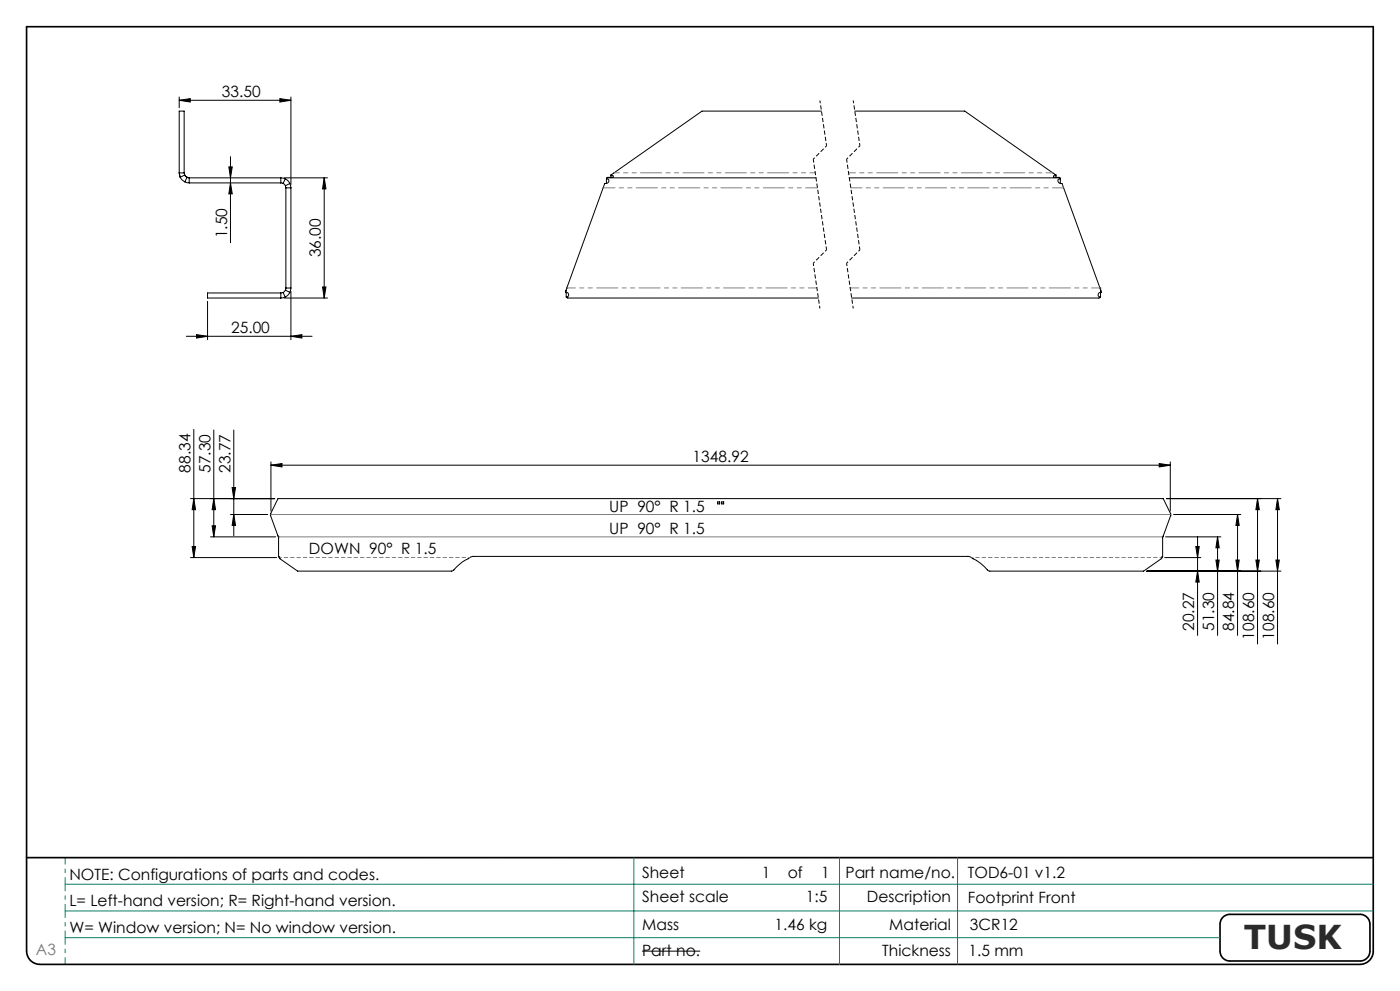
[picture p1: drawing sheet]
<svg xmlns="http://www.w3.org/2000/svg" width="420mm" height="297mm" viewBox="0 0 420 297" stroke-linecap="round" stroke-linejoin="round" font-family="sans-serif">
<g fill="none" stroke="#000" stroke-width=".3">
<path d="M53.8 30.1l3.3-.5v1zM53.8 29.1v3.2M53.8 30.1h33.5M84 29.6l3.3 .5-3.3 .5zM87.3 29.1v26.2M246.4 33.3h-35.8l-27.3 19.2M256.4 33.3h33l27.4 19.2M53.8 51.8l.2 1.2M53.8 51.8h1.4M53.8 51.8l.2 1.3M53.8 51.8v-18.5h1.4v18.5M54 53.1l.6 .8 .9 .6"/>
<path d="M55.2 51.8l.2 .7M55.4 52.5l.7 .7M55.4 52.5l-1.4 .6M55.5 54.5l1.3 .3M55.6 52.7l.8 .6M56.1 53.2l.7 .1M56.1 53.2l-.6 1.3M56.8 54.8h27.4M56.8 53.3v1.5M56.8 53.3h27.4M68.7 50h1l-.6 3.3zM69.1 47v25.7"/>
<path d="M69.1 54.8l.6 3.3h-1zM84.2 54.8l.7 .2M84.2 53.3l1.4 .3M84.2 53.3v1.5M84.9 55l.7 .7M85.3 53.3h12.9M85.6 53.6l.8 .6 .6 .8M85.6 53.6l-.7 1.4M85.6 55.7l.2 .6M85.8 56.3h1.5M85.8 56.3v30M87 55l.3 1.3"/>
<path d="M87 55l-1.4 .7M87.3 56.3v30M97.3 53.3v36M97.3 53.3l.5 3.3h-1zM181.9 55h-.5l-.2 .6-11.2 30.7M181.9 53.6a.7 .7 0 0 1 .9 .7 .7 .7 0 0 1-.9 .7M181.9 53.6v1.4M183.3 52.5l.5 .1 .1 .4-1.7 .2M183.3 52.5v.6M244.8 53.3h-62.8l-.1 .3M254.8 53.3h63.2l.1 .3M316.8 52.5l-.6 .1-.1 .4 1.7 .2"/>
<path d="M316.8 52.5v.6M318.1 53.6a.64 .64 0 0 0-.8 .5 .64 .64 0 0 0 .5 .8l.3 .1M318.1 55h.5l.2 .6 11.2 30.7M318.1 53.6v1.4M62.3 90.3v11.5M84.2 87.8v1.5M84.2 87.8h-21.9v1.5h21.9M84.9 87.7l.7 1.3M84.9 87.7l-.7 .1M85.3 89.3h12.9M85.6 89l-1.4 .3M85.6 87l-.7 .7"/>
<path d="M85.6 87l1.4 .6M85.8 86.3l-.2 .7M85.8 86.3h1.5M87 87.6l-.6 .8-.8 .6M87.3 87.3v14.5M87.3 86.3l-.3 1.3M96.8 86h1l-.5 3.3zM169.7 87.6a.7 .7 0 0 1 .9 .6 .7 .7 0 0 1-.7 .8M169.7 87v.6M169.9 89l.5 .3h75.1M169.9 87.7v1.3M170 86.3l-.3 1.3"/>
<path d="M170 86.3h.1M330 86.3l.3 1.3M330 86.3h.1M330.2 89l-.5 .3h-74.2M330.2 87.7v1.3M330.3 87.6a.7 .7 0 0 0-.8 .6 .7 .7 0 0 0 .7 .8M330.3 87v.6M55.9 100.8h37.7M58.9 100.3l3.4 .5-3.4 .5zM87.3 100.8l3.3-.5v1zM58.1 128.7v38.4M64.1 128.9v32"/>
<path d="M70.1 128.9v31.6M81.3 139.4l3.3-.5v1zM81.3 138.4v14.8M81.3 139.4h269.8M347.8 138.9l3.3 .5-3.3 .5zM351.1 138.4v14.8M57.2 149.4h25.2M58.1 149.4l.6 3.3h-1.1zM63.6 157.6h1.1l-.6 3.3zM64.1 149.4l.6 3.3h-1.1zM69.1 154.2h11.2M69.6 146.1h1.1l-.6 3.3z"/>
<path d="M70.1 154.2l.6 3.3h-1.1zM83.4 149.4h265.6l2.2 4.6-2.3 6.8h-.2l.1 6.1-.4 .1 .1 .2-.1 .3-5.3 3.7h-46.1l-.6-.2a15.2 15.2 0 0 0-5-3.9l-.8-.3h-148.9l-.6 .2a20.3 20.3 0 0 0-5.4 4.1l-46.4 .1-5.3-3.7-.2-.3 .2-.2-.4-.1-.1-5.9 .2-.1-.3-.1-2.3-6.5zM215.3 150.4h.6v.6h-.6zM216.5 150.4h.6v.6h-.6zM350 149.4h34.3M351.2 154.3h.1M352.1 154.2h20.2M371.3 154.2l.5 3.3h-1zM371.3 154.2v36.2M377.3 149.4l.5 3.3h-1zM377.3 149.4v43.6M383.3 149.4l.5 3.3h-1z"/>
<path d="M383.3 149.4v43.6M57.2 167.1h25.8M57.6 163.8h1.1l-.6 3.3zM63.1 160.9h19.6M344.1 171.2h40.2M349.4 167.1h10.9M349.7 160.9h16.6M358.7 163.8h1.1l-.5 3.3zM359.3 171.2l.5 3.2h-1.1zM359.3 160.8v29.6M364.8 167.8h1l-.5 3.4zM365.3 160.9l.5 3.3h-1z"/>
<path d="M365.3 160.9v29.5M370.8 167.8h1l-.5 3.4zM376.8 167.8h1l-.5 3.4zM382.8 167.8h1l-.5 3.4zM192.6 285.1h17.5"/>
</g>
<path d="M170 86.3h75.1M255.1 86.3h74.9" fill="none" stroke="#808080" stroke-width=".3" stroke-dasharray="6.3 1.3 1.3 1.3 1.3 1.3" stroke-dashoffset="3.8"/>
<path d="M319.1 56.3h-63.9" fill="none" stroke="#808080" stroke-width=".3" stroke-dasharray="6.3 1.3 1.3 1.3 1.3 1.3" stroke-dashoffset="3"/>
<path d="M254.6 51.8h61.3" fill="none" stroke="#808080" stroke-width=".3" stroke-dasharray="6.3 1.3 1.3 1.3 1.3 1.3" stroke-dashoffset="4.3"/>
<path d="M245.2 56.3h-64.2" fill="none" stroke="#808080" stroke-width=".3" stroke-dasharray="6.3 1.3 1.3 1.3 1.3 1.3" stroke-dashoffset="2.8"/>
<path d="M184.2 51.8h60.4" fill="none" stroke="#808080" stroke-width=".3" stroke-dasharray="6.3 1.3 1.3 1.3 1.3 1.3" stroke-dashoffset="4.7"/>
<path d="M8 8h404v277a4 4 0 0 1-4 4h-396a4 4 0 0 1-4-4zM8 257h404M366.8 275l.5-.5 1.5-.5h39.2a3 3 0 0 1 3 3v8a3 3 0 0 1-3 3h-39a2.95 2.95 0 0 1-3-3v-8.2l.3-1z" fill="none" stroke="#000" stroke-width=".5"/>
<path d="M246 30.1l2 13.6M256 30.1l2 13.6M244 78.9l2 13.6M254 78.9l2 13.6" fill="none" stroke="#000" stroke-width=".3" stroke-dasharray="1.3 .6" stroke-dashoffset=".4" stroke-linecap="butt"/>
<path d="M248 43.7l-4 4M258 43.7l-4 4M248 74.9l-4 4M258 74.9l-4 4" fill="none" stroke="#000" stroke-width=".3" stroke-dasharray="1.3 .6" stroke-dashoffset=".7" stroke-linecap="butt"/>
<path d="M244 47.7l4 27.2M254 47.7l4 27.2" fill="none" stroke="#000" stroke-width=".3" stroke-dasharray="1.3 .6" stroke-dashoffset=".2" stroke-linecap="butt"/>
<path d="M19.5 273v-8M19.5 265v-8M19.5 281v-8M19.5 281v8" fill="none" stroke="#0a7d64" stroke-width=".3" stroke-dasharray="15.2 1.3 1.3 1.3" stroke-dashoffset="13.1" stroke-linecap="butt"/>
<path d="M19.5 257h392.5" fill="none" stroke="#0a7d64" stroke-width=".3" stroke-dasharray="15.2 1.3 1.3 1.3" stroke-dashoffset="1.9" stroke-linecap="butt"/>
<path d="M84 167.1h57M291.4 167.1h57" fill="none" stroke="#808080" stroke-width=".3" stroke-dasharray="1.3 .6" stroke-dashoffset=".7" stroke-linecap="butt"/>
<path d="M190.1 257v32M251.8 257v32M287.3 257v32M19.5 273h392.5M19.5 265h392.5M19.5 281h346.5" fill="none" stroke="#0a7d64" stroke-width=".3"/>
<path d="M81.3 154.2h269.8M83.7 160.9h265" fill="none" stroke="#808080" stroke-width=".3"/>
<g fill="#000">
<path d="M84 29.6l3.3 .5-3.3 .5zM53.8 30.1l3.3-.5v1zM87.3 100.8l3.3-.5v1zM58.9 100.3l3.4 .5-3.4 .5z"/>
<path d="M97.3 53.3l.5 3.3h-1zM96.8 86h1l-.5 3.3zM68.7 50h1l-.6 3.3zM69.1 54.8l.6 3.3h-1z"/>
<path d="M81.3 139.4l3.3-.5v1zM347.8 138.9l3.3 .5-3.3 .5z"/>
<path d="M69.6 146.1h1.1l-.6 3.3zM70.1 154.2l.6 3.3h-1.1zM64.1 149.4l.6 3.3h-1.1zM63.6 157.6h1.1l-.6 3.3zM58.1 149.4l.6 3.3h-1.1zM57.6 163.8h1.1l-.6 3.3z"/>
<path d="M359.3 171.2l.5 3.2h-1.1zM358.7 163.8h1.1l-.5 3.3zM364.8 167.8h1l-.5 3.4zM365.3 160.9l.5 3.3h-1zM370.8 167.8h1l-.5 3.4zM371.3 154.2l.5 3.3h-1zM376.8 167.8h1l-.5 3.4zM377.3 149.4l.5 3.3h-1zM382.8 167.8h1l-.5 3.4zM383.3 149.4l.5 3.3h-1z"/>
</g>
<text font-size="9.9" fill="#2a2a2a" x="373.1" y="284.4">TUSK</text>
<g font-size="4.7">
<text x="66.6" y="29">33.50</text>
<text x="68.2" y="71.4" transform="rotate(-90 68.2 71.4)">1.50</text>
<text x="96.3" y="77.1" transform="rotate(-90 96.3 77.1)">36.00</text>
<text x="69.3" y="99.8">25.00</text>
<text x="57.1" y="141.6" transform="rotate(-90 57.1 141.6)">88.34</text>
<text x="63.1" y="141.8" transform="rotate(-90 63.1 141.8)">57.30</text>
<text x="69.2" y="141.8" transform="rotate(-90 69.2 141.8)">23.77</text>
<text x="207.8" y="138.4">1348.92</text>
<text x="182.8" y="153.3">UP 90° R 1.5</text>
<text x="182.8" y="160">UP 90° R 1.5</text>
<text x="92.7" y="166.1">DOWN 90° R 1.5</text>
<text x="358.3" y="189.1" transform="rotate(-90 358.3 189.1)">20.27</text>
<text x="364.3" y="189.1" transform="rotate(-90 364.3 189.1)">51.30</text>
<text x="370.3" y="189.1" transform="rotate(-90 370.3 189.1)">84.84</text>
<text x="376.3" y="191.7" transform="rotate(-90 376.3 191.7)">108.60</text>
<text x="382.3" y="191.7" transform="rotate(-90 382.3 191.7)">108.60</text>
<text x="20.8" y="263.6">NOTE: Configurations of parts and codes.</text>
<text x="192.6" y="263.2">Sheet</text>
<text x="228.5" y="263.2">1</text>
<text x="236.3" y="263.2">of</text>
<text x="246.4" y="263.3">1</text>
<text x="253.6" y="263.3">Part name/no.</text>
<text x="290.4" y="263.2">TOD6-01 v1.2</text>
<text x="20.8" y="271.6">L= Left-hand version; R= Right-hand version.</text>
<text x="192.6" y="270.4">Sheet scale</text>
<text x="241.7" y="270.4">1:5</text>
<text x="260" y="270.4">Description</text>
<text x="290.4" y="270.6">Footprint Front</text>
<text x="20.8" y="279.7">W= Window version; N= No window version.</text>
<text x="192.6" y="278.6">Mass</text>
<text x="232.4" y="278.6">1.46 kg</text>
<text x="266.8" y="278.6">Material</text>
<text x="291" y="278.6">3CR12</text>
<text x="192.6" y="286.4">Part no.</text>
<text x="264.7" y="286.4">Thickness</text>
<text x="290.6" y="286.4">1.5 mm</text>
</g>
<text font-size="4.7" fill="#787878" x="10.8" y="286.3">A3</text>
</svg>
